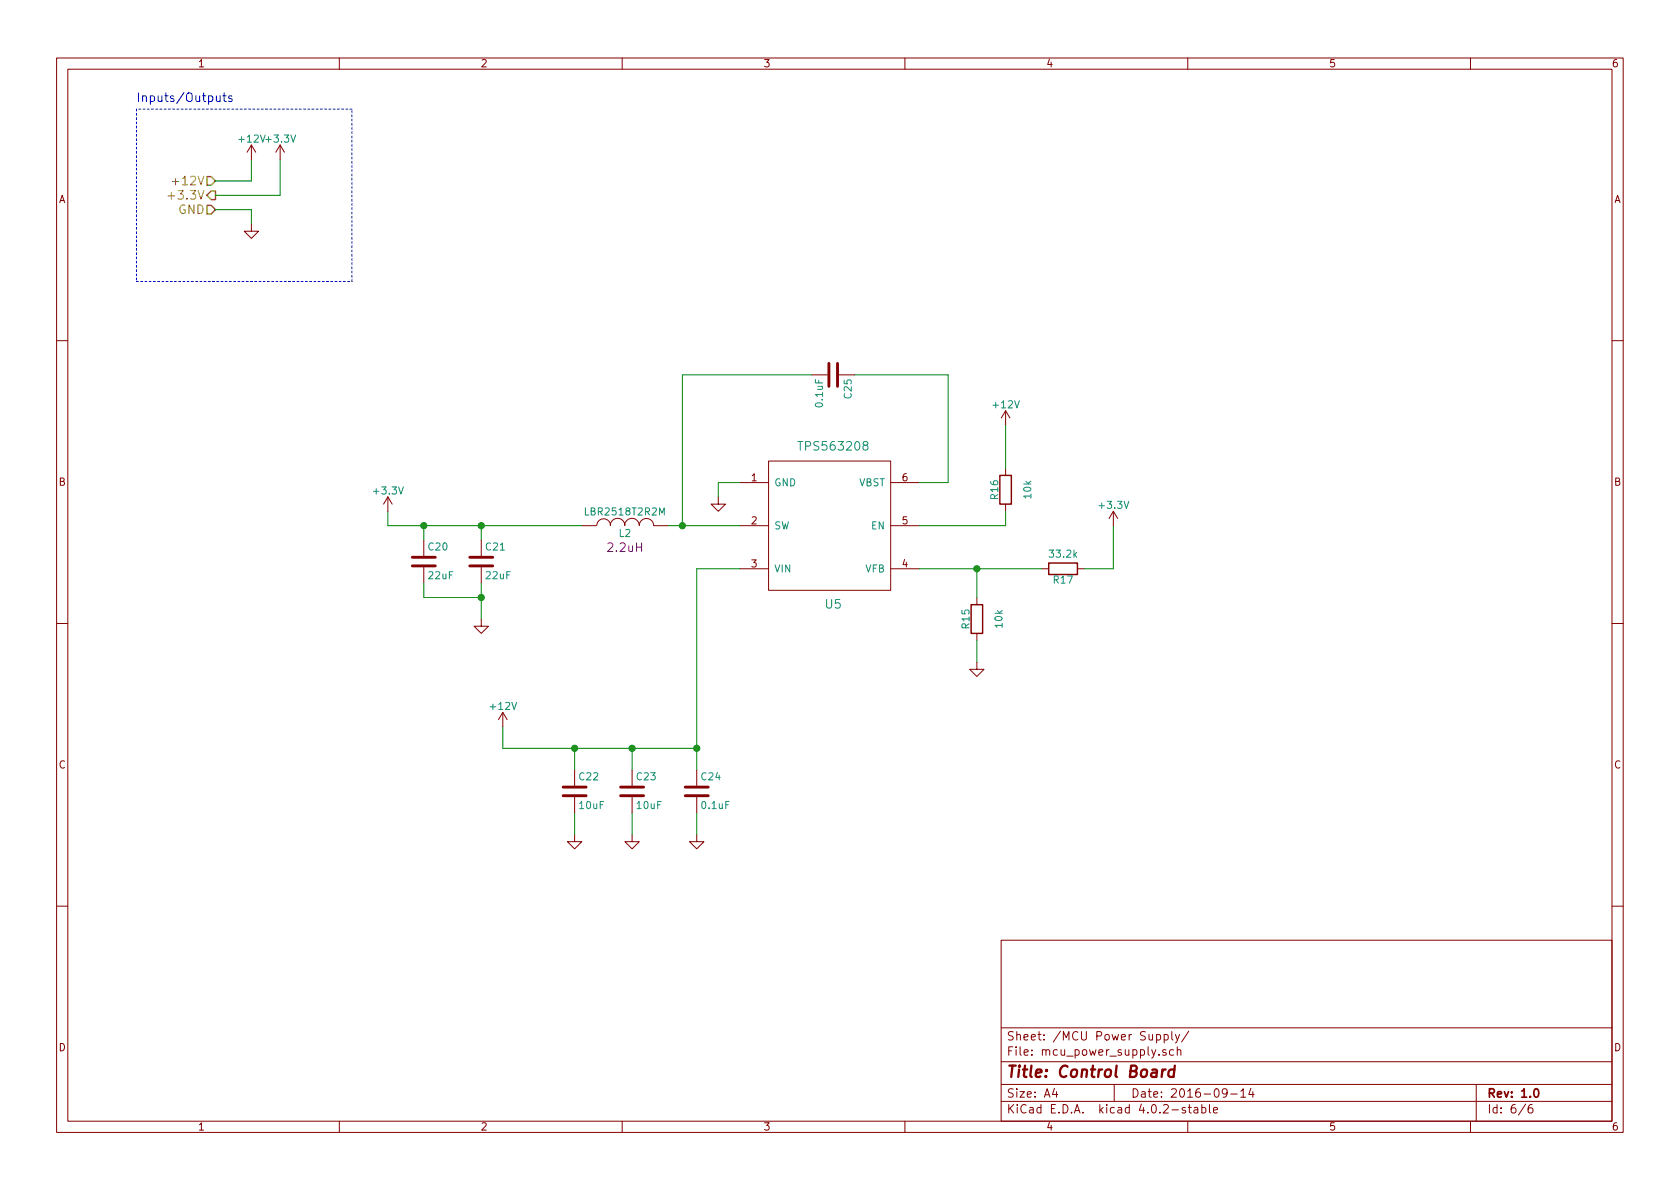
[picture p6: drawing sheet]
<svg xmlns="http://www.w3.org/2000/svg" width="297mm" height="210mm" viewBox="0 0 297 210" stroke-linecap="round" stroke-linejoin="round" font-family="sans-serif">
<g fill="none" stroke="#840000" stroke-width=".18">
<path d="M10 10.3h277v189.9h-277zM12 12.2h273v186.1h-273zM60 10.3v1.9M110 10.3v1.9M160 10.3v1.9M210 10.3v1.9M260 10.3v1.9M44.4 39.6v1.3h1.3l-1.3 1.3-1.2-1.3h1.2M44.4 25.6l-.7 1.3M44.4 25.6v2.6M44.4 25.6l.8 1.3M49.5 25.6l-.7 1.3"/>
<path d="M49.5 25.6v2.6M49.5 25.6l.8 1.3M10 60.2h2M143.5 66.3h2.8M148.3 66.3h2.8M177.8 72.6v2.6M177.8 72.6l-.8 1.3M177.8 72.6l.8 1.3M285 60.2h2M68.6 87.9l-.8 1.2M68.6 87.9v2.5M68.6 87.9l.7 1.2"/>
<path d="M74.9 95.5v2.8M85.1 95.5v2.8M102.9 93h2.5M105.5 92.9a1.22 1.22 0 0 1 1.2-1.2 1.22 1.22 0 0 1 1.2 1.2M107.9 92.9a1.3 1.3 0 0 1 1.3-1.2 1.3 1.3 0 0 1 1.3 1.2M110.4 92.9a1.3 1.3 0 0 1 1.3-1.2 1.3 1.3 0 0 1 1.3 1.2 1.27 1.27 0 0 1 1.3-1.2 1.27 1.27 0 0 1 1.3 1.2M115.6 93h2.5M127 87.9v1.2h1.3l-1.3 1.3-1.3-1.3h1.3M130.8 85.3h5.1M130.8 93h5.1M135.9 81.5h21.6v22.9h-21.6zM157.5 85.3h5.1"/>
<path d="M157.5 93h5.1M177.8 82.8v1.3M177.8 89.1v1.3M196.8 90.4l-.7 1.3M196.8 90.4v2.6M196.8 90.4l.8 1.3M10 110.3h2M74.9 100.3v2.8M85.1 109.5v1.2h1.3l-1.3 1.3-1.3-1.3h1.3M85.1 100.3v2.8M130.8 100.6h5.1M157.5 100.6h5.1"/>
<path d="M172.7 117.1v1.3h1.3l-1.3 1.2-1.3-1.2h1.3M172.7 105.7v1.2M172.7 112v1.3M184.1 100.6h1.3M190.5 100.6h1.3M285 110.3h2M88.9 126l-.8 1.2M88.9 126v2.5M88.9 126l.8 1.2M101.6 136.1v2.8M111.8 136.1v2.8M123.2 136.1v2.8"/>
<path d="M101.6 147.6v1.2h1.3l-1.3 1.3-1.3-1.3h1.3M101.6 141v2.8M111.8 147.6v1.2h1.2l-1.2 1.3-1.3-1.3h1.3M111.8 141v2.8M123.2 147.6v1.2h1.3l-1.3 1.3-1.3-1.3h1.3M123.2 141v2.8M10 160.2h2M177 166.3h108v32h-108zM285 160.2h2M60 198.3v1.9M110 198.3v1.9M160 198.3v1.9"/>
<path d="M177 194.8h108M177 191.8h108M177 187.8h108M177 181.8h108M186.4 192.5l-.3 1h.9M186.8 193v1M197 191.8v3M204.5 183l.4-.1 .3 .3-.1 .6h-.6M204.9 186.5v.1M205.8 183l.5-.1 .3 .3-.2 .6h-.6M205.8 182.9v1.5M206.1 185.7a.37 .37 0 0 0-.5 .1v.2l.5 .2 .1 .1-.2 .3-.4-.1"/>
<path d="M207.2 182.4v1.3l.2 .2M207.5 185.7l-.4-.1-.3 .3 .1 .6 .2 .1 .4-.1M207.8 182.9l.4 1M208.2 185.7l.2-.1 .3 .1 .1 .9M208.2 185.1v1.5M208.6 182.9l-.5 1.4-.3 .1M209.6 195.9a.37 .37 0 0 0-.6 .1l.1 .3 .5 .1 .1 .1-.3 .3-.4-.1M210 198.3v1.9M210.1 195.8h.5M210.2 182.3l-1.3 2M210.3 195.3v1.3l.3 .2M211.2 195.9h.5l.1 .9"/>
<path d="M211.8 196.2l-.5 .1-.2 .2 .2 .3 .5-.1M212.5 195.9l.4-.1 .3 .3-.1 .6h-.6M212.5 195.3v1.5M213.8 195.3v1.3l.2 .2M214.6 196.3l.7-.1-.1-.3-.4-.1-.2 .2v.7h.6M217 193.2l-.3 .3h-.3l-.3-.3v-.4l.2-.2 .4-.1 .2 .2a1.19 1.19 0 0 1-.2 1.2l-.4 .1M217.6 193.5h1.1M219.4 193l.4-.5v1.5M219.4 194h.8M221.2 192.5l-.4 1h.9M221.5 193v1M260 198.3v1.9"/>
<path d="M261 191.8v6.5M269.7 195.2l-1.2 2M270.9 195.3a.59 .59 0 0 0-.7 .7l.1 .7 .2 .1 .5-.1v-.5l-.1-.2-.4-.1-.3 .3"/>
</g>
<path d="M271.3 192.7l.3-.2a.81 .81 0 0 1 .5 .6 .81 .81 0 0 1-.2 .8l-.2 .1a.79 .79 0 0 1-.4-1.3z" fill="none" stroke="#840000" stroke-width=".3"/>
<path d="M205.5 189.1l-.1 1.3M206.1 189.1a.54 .54 0 0 0-.6 .4M207.6 189.2a.7 .7 0 0 0-1 .3v.8l.3 .1 .6-.1M207.7 188.4l-.2 2" fill="none" stroke="#840000" stroke-width=".41"/>
<path d="M29.7 34.6h1.2M30.5 32.1h1.1" fill="none" stroke="#848400" stroke-width=".18"/>
<path d="M36.6 31.2h.7l.8 .8-.8 .8h-.7zM36.6 36.3h.7l.8 .8-.8 .7h-.7zM37.3 33.8h.8v1.5h-.8l-.7-.8z" fill="none" stroke="#848400" stroke-width=".25"/>
<path d="M38.3 16.9v.8a.38 .38 0 0 0 .6 .1M38.9 16.9v1.1M39.4 16.9h.6M39.6 16.4v1.3l.4 .3M41 17l-.4-.1-.2 .3 .1 .2 .5 .1v.4h-.6" fill="none" stroke="#0000c2" stroke-width=".18"/>
<path d="M176.8 84.1h2v5h-2zM185.4 99.6h5.1v2h-5.1zM171.7 106.9h2v5.1h-2z" fill="none" stroke="#840000" stroke-width=".25"/>
<path d="M146.6 64.3v4M148.1 64.3v4M72.9 98.5h4.1M83.1 98.5h4M72.9 100.1h4.1M83.1 100.1h4M99.6 139.2h4M109.7 139.2h4.1M121.2 139.2h4M99.6 140.7h4M109.7 140.7h4.1M121.2 140.7h4" fill="none" stroke="#840000" stroke-width=".51"/>
<g fill="none" stroke="#008400" stroke-width=".18">
<path d="M38.1 37.1h6.3v2.5M44.4 28.2v3.8h-6.3M49.5 28.2v6.3h-11.4M143.5 66.3h-22.9v26.7M151.1 66.3h16.5v19h-5M177.8 75.2v7.6M68.6 90.4v2.6h34.3M74.9 93v2.5M85.1 93v2.5M118.1 93h12.7M130.8 85.3h-3.8v2.6M177.8 90.4v2.6h-15.2"/>
<path d="M196.8 93v7.6h-5M74.9 103.1v2.6h10.2M85.1 103.1v6.4M130.8 100.6h-7.6v35.5M162.6 100.6h21.5M172.7 100.6v5.1M172.7 113.3v3.8M88.9 128.5v3.8h34.3M101.6 132.3v3.8M111.8 132.3v3.8M101.6 143.8v3.8M111.8 143.8v3.8"/>
<path d="M123.2 143.8v3.8"/>
</g>
<path d="M24.1 19.3v30.5M62.2 19.3h-38.1M24.1 49.8h38.1M62.2 49.8v-30.5" fill="none" stroke="#0000c2" stroke-width=".18" stroke-dasharray=".3 .4"/>
<g fill="#008400" stroke="#008400" stroke-width=".25">
<circle cx="101.6" cy="132.3" r=".51"/>
<circle cx="111.8" cy="132.3" r=".51"/>
<circle cx="74.9" cy="93" r=".51"/>
<circle cx="85.1" cy="93" r=".51"/>
<circle cx="172.7" cy="100.6" r=".51"/>
<circle cx="123.2" cy="132.3" r=".51"/>
<circle cx="85.1" cy="105.7" r=".51"/>
<circle cx="120.7" cy="93" r=".51"/>
</g>
<path d="M116.6 91.1v-1.3l.4 .9 .4-.9v1.3" fill="none" stroke="#008484" stroke-width=".18"/>
<text font-size="2.8" fill="#840000" x="178" y="190.5">Title: Control Board</text>
<text font-size="2.1" fill="#0000c2" x="24.1" y="18">Inputs/Outputs</text>
<g font-size="2.1" fill="#848400">
<text x="30.6" y="35.3">+3.3V</text>
<text x="31.2" y="32.8">+12V</text>
<text x="31.4" y="37.8">GND</text>
</g>
<g font-size="2.1" fill="#008484">
<text x="141.7" y="79.7">TPS563208</text>
<text x="146" y="107.6">U5</text>
</g>
<text font-size="2.1" fill="#840084" x="107.6" y="97.6">2.2uH</text>
<g font-size="2.1" fill="#840000">
<text x="178" y="184">Sheet: /MCU Power Supply/</text>
<text x="178" y="186.7">File: mcu_power_supply.sch</text>
<text x="178" y="196.9">KiCad E.D.A. kicad 4.0.2-stable</text>
<text x="178" y="194.1">Size: A4</text>
<text x="200" y="194.1">Date: 2016-09-14</text>
<text x="263" y="194.1">Rev: 1.0</text>
<text x="263" y="196.9">Id: 6/6</text>
</g>
<g font-size="1.8" fill="#840000">
<text x="35" y="11.9">1</text>
<text x="85" y="11.9">2</text>
<text x="135" y="11.9">3</text>
<text x="185" y="11.9">4</text>
<text x="235" y="11.9">5</text>
<text x="285" y="11.9">6</text>
<text x="10.4" y="35.9">A</text>
<text x="285.4" y="35.9">A</text>
<text x="10.4" y="85.9">B</text>
<text x="132.9" y="85.1">1</text>
<text x="159.5" y="85.1">6</text>
<text x="285.4" y="85.9">B</text>
<text x="132.9" y="92.7">2</text>
<text x="159.5" y="92.7">5</text>
<text x="132.9" y="100.3">3</text>
<text x="159.5" y="100.3">4</text>
<text x="10.4" y="135.9">C</text>
<text x="285.4" y="135.9">C</text>
<text x="10.4" y="185.9">D</text>
<text x="285.4" y="185.9">D</text>
<text x="35" y="199.9">1</text>
<text x="85" y="199.9">2</text>
<text x="135" y="199.9">3</text>
<text x="185" y="199.9">4</text>
<text x="235" y="199.9">5</text>
<text x="285" y="199.9">6</text>
</g>
<g font-size="1.8" fill="#008484">
<text x="42.4" y="25.2">+12V +3.3V</text>
<text x="145.5" y="71.9" transform="rotate(-90 145.5 71.9)">0.1uF</text>
<text x="150.6" y="70.4" transform="rotate(-90 150.6 70.4)">C25</text>
<text x="175.7" y="72.2">+12V</text>
<text x="66.2" y="87.4">+3.3V</text>
<text x="136.9" y="86">GND</text>
<text x="151.7" y="86">VBST</text>
<text x="176.5" y="88.2" transform="rotate(-90 176.5 88.2)">R16</text>
<text x="182.3" y="88.1" transform="rotate(-90 182.3 88.1)">10k</text>
<text x="194.5" y="90">+3.3V</text>
<text x="103.8" y="91.1">LBR2518T2R2M</text>
<text x="109.5" y="94.9">L2</text>
<text x="136.9" y="93.6">SW</text>
<text x="154" y="93.6">EN</text>
<text x="75.8" y="97.3">C20</text>
<text x="86" y="97.3">C21</text>
<text x="136.9" y="101.2">VIN</text>
<text x="152.9" y="101.2">VFB</text>
<text x="185.8" y="98.6">33.2k</text>
<text x="75.8" y="102.4">22uF</text>
<text x="86" y="102.4">22uF</text>
<text x="186.3" y="103.2">R17</text>
<text x="171.4" y="111.1" transform="rotate(-90 171.4 111.1)">R15</text>
<text x="177.2" y="110.9" transform="rotate(-90 177.2 110.9)">10k</text>
<text x="86.8" y="125.5">+12V</text>
<text x="102.5" y="138">C22</text>
<text x="112.6" y="138">C23</text>
<text x="124.1" y="138">C24</text>
<text x="102.5" y="143">10uF</text>
<text x="112.7" y="143">10uF</text>
<text x="124.2" y="143">0.1uF</text>
</g>
</svg>
